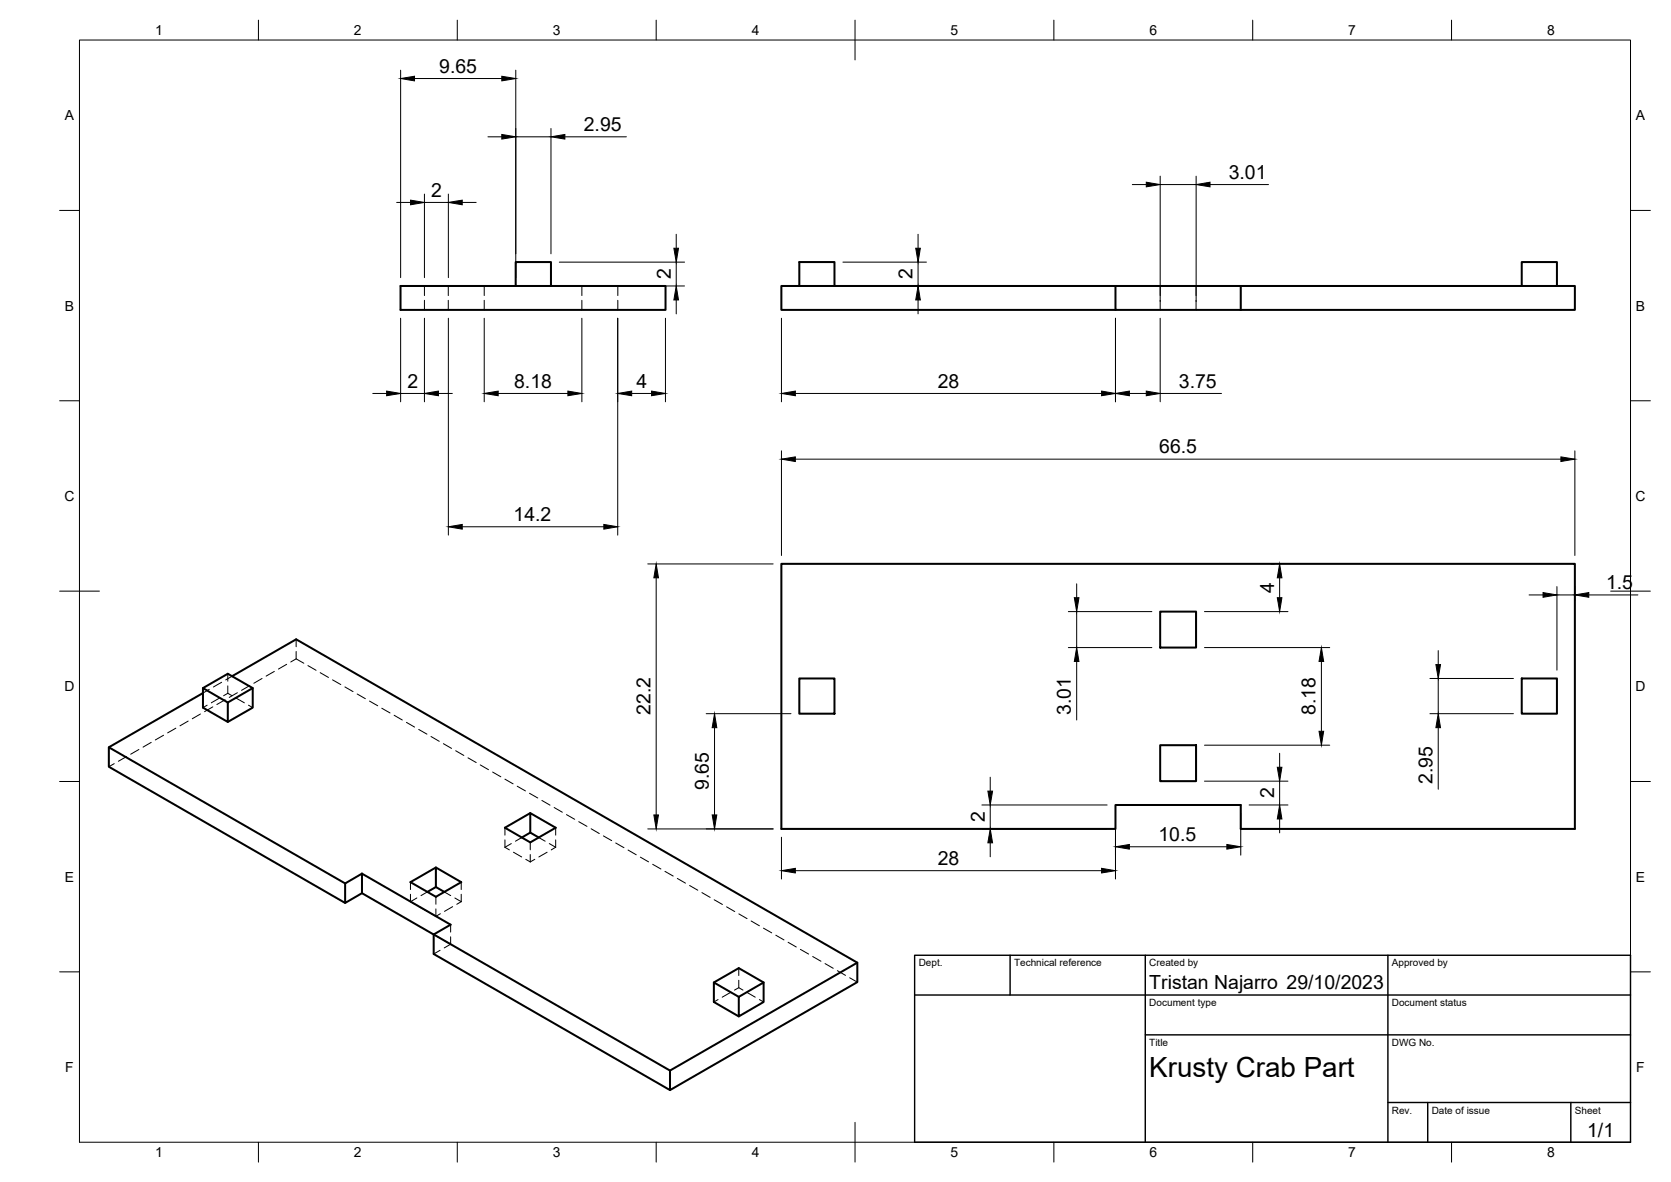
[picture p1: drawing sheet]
<svg xmlns="http://www.w3.org/2000/svg" width="420mm" height="297mm" viewBox="0 0 420 297" stroke-linecap="round" stroke-linejoin="round" font-family="sans-serif">
<!-- layer: Hidden -->
<g fill="none" stroke="#000" stroke-width=".25">
<path d="M106.7 71.9v2.4M106.7 75.5v2.4M112.7 71.9v2.4M112.7 75.5v2.4M121.8 71.9v2.4M121.8 75.5v2.4M146.3 71.9v2.4M146.3 75.5v2.4M155.3 71.9v2.4M155.3 75.5v2.4M291.7 71.9v2.4M291.7 75.5v2.4"/>
<path d="M300.7 71.9v2.4M300.7 75.5v2.4M50.4 179.4l-2.1 1.2M52.1 177.2l-1.1 .6M52.6 173.2l-1.6 1M53.5 177.6l-2.1 1.2M55.2 175.4l-2.1 1.2M55.7 171.5l-2 1.1M56.6 175.9l-2.1 1.1M57.3 174.2l-1.1 .6M57.3 169.3v1.9M57.3 172.4v1.8"/>
<path d="M57.3 174.2l1.1 .6M58.4 169.9l-1.7 1M59.4 175.4l2 1.2M59.7 174.1l-2.1 1.2M62.5 177.2l1 .6M62.8 172.3l-2.1 1.2M65.9 170.5l-2.1 1.2M69 168.7l-2.1 1.2M72.1 166.9l-2.1 1.2M74.5 165.6l-1.4 .8M74.5 160.7v1.8M74.5 163.7v1.9"/>
<path d="M74.5 165.6l1.9 1.1M77.4 167.3l2.1 1.2M80.5 169l2.1 1.3M83.6 170.8l2.1 1.2M86.7 172.6l2.1 1.2M89.8 174.4l2.1 1.2M92.9 176.2l2.1 1.2M96 178l2.1 1.2M99.1 179.8l2.1 1.1M28.7 191.9l-1.3 .8M31.8 190.1l-2 1.2M34.9 188.3l-2 1.2"/>
<path d="M38 186.6l-2 1.2M41.1 184.8l-2 1.2M44.2 183l-2.1 1.2M47.3 181.2l-2 1.2M102.2 181.5l2 1.2M105.3 183.3l2.1 1.2M108.4 185.1l2 1.2M111.5 186.9l2 1.2M114.6 188.7l2 1.2M117.7 190.4l2 1.2M120.8 192.2l2 1.2M123.9 194l2 1.2"/>
<path d="M127 195.8l2 1.2M130 197.6l2.1 1.2M133.1 199.4l2.1 1.1M127 208v1.9M127 211.1v1.8M127 212.9l1.1 .7M128.6 212l-1.6 .9M129.1 214.2l2.1 1.2M131.2 210.5l-1.6 .9M132.2 215.9l1.1 .7M133.3 211.7v1.9M133.3 214.7v1.9"/>
<path d="M134.5 215.9l-1.2 .7M135.5 210.5l1.6 .9M136.2 201.2l2.1 1.1M137.6 214.2l-2.1 1.2M138.1 212l1.6 .9M139.3 202.9l2.1 1.2M139.7 208v1.9M139.7 211.1v1.8M139.7 212.9l-1.1 .7M142.4 204.7l2.1 1.2M145.5 206.5l2.1 1.2M148.6 208.3l2.1 1.2"/>
<path d="M151.7 210.1l2.1 1.2M154.8 211.8l2.1 1.2M157.9 213.6l2.1 1.2M161 215.4l2.1 1.2M164.1 217.2l2.1 1.2M167.2 219l2.1 1.2M103.2 226.6l1.1 .7M103.2 221.7v1.8M103.2 224.7v1.9M104.8 225.7l-1.6 .9M105.4 227.8l2 1.2M107.5 224.1l-1.6 1"/>
<path d="M108.5 229.6l1.1 .7M109.1 234.9l1.6 .9M109.6 225.4v1.8M109.6 228.4v1.9M110.7 238.8l-1.6 .9M110.7 229.6l-1.1 .7M111.7 236.4l1.6 .9M111.7 224.1l1.6 1M113.3 232.4v1.8M113.3 235.4v1.9M113.3 237.3l-1.6 .9M113.8 227.8l-2 1.2"/>
<path d="M114.4 225.7l1.6 .9M116 221.7v1.8M116 224.7v1.9M116 226.6l-1.1 .7M170.3 220.8l2.1 1.1M173.4 222.5l2.1 1.2M176.5 224.3l2.1 1.2M179.6 226.1l2.1 1.2M182.7 227.9l2 1.2M185.8 229.7l2 1.2M188.9 231.4l2 1.2M192 233.2l2 1.2"/>
<path d="M195.1 235l2 1.2M198.2 236.8l2 1.2M201.3 238.6l2 1.2M180.6 251.2l-1.1 .6M183.7 249.4l-2.1 1.2M185.8 248.2l-1.1 .6M185.8 243.3v1.9M185.8 246.3v1.9M185.8 248.2l1 .6M187.9 249.4l2 1.2M190.9 251.2l1.1 .6M204.3 240.4l2.1 1.2"/>
<path d="M207.5 242.2l2 1.1M210.5 243.9l2.1 1.2M213.6 245.7l2 1.1"/>
</g>
<!-- layer: Visible -->
<g fill="none" stroke="#000" stroke-width=".51">
<path d="M100.7 71.9h66.6v6h-66.6zM129.7 71.9v-6h8.8v6M201 71.9v-6h8.8v6M280.5 71.9h-84v6h84M312 71.9h-31.5v6h31.5M312 71.9h84v6h-84M312 71.9v6M382.6 71.9v-6h8.9v6M196.5 141.7h199.5v66.6h-84v-6h-31.5v6h-84zM291.7 153.7h9v9h-9zM51 172.9l6.3 3.6M51 174.2l-23.6 13.6"/>
<path d="M58.4 169.9l16.1-9.2 141.1 81.2v4.9l-47.1 27.1M63.5 172.9l-6.2 3.6v4.9l-6.3-3.6v-4.9l6.3-3.6 6.2 3.6v4.9l-6.2 3.6M201 170.5h8.8v8.9h-8.8zM382.6 170.5h8.9v8.9h-8.9zM291.7 187.3h9v9h-9zM91 219.5l22.3 12.9-4.2 2.4v4.9l59.4 34.2v-4.9l-77.5-44.5M109.6 218l-6.4 3.7 6.4 3.7 6.4-3.7-6.4-3.7v4.9M133.3 204.3l-6.3 3.7 6.3 3.7 6.4-3.7-6.4-3.7v4.9M133.3 209.2l-2.1 1.3M133.3 209.2l2.2 1.3M86.8 222l4.2-2.5v5l-4.2 2.4zM86.8 222l-59.4-34.2v4.9l59.4 34.2"/>
<path d="M109.6 222.9l-2.1 1.2M109.6 222.9l2.1 1.2M179.5 246.9l6.3-3.6 6.2 3.6M185.8 250.5l6.2-3.6v4.9l-6.2 3.6zM185.8 250.5l-6.3-3.6v4.9l6.3 3.6M215.6 241.9l-47.1 27.1"/>
</g>
<!-- layer: BORDER -->
<g fill="none" stroke="#000" stroke-width=".25">
<path d="M20 10.1h390v276.9h-390zM65 5.1v5M115 5.1v5M165 5.1v5M215 5.1v10M265 5.1v5M315 5.1v5M365 5.1v5M15 52.9h5M410 52.9h5M15 100.7h5M410 100.7h5"/>
<path d="M15 148.6h10M405 148.6h10M15 196.4h5M410 196.4h5M15 244.2h5M410 244.2h5M65 287v5M115 287v5M165 287v5M215 282.1v9.9M265 287v5M315 287v5"/>
<path d="M365 287v5"/>
</g>
<!-- layer: TITLEBLOCK -->
<path d="M230 240.1h180v46.9h-180zM230 250h180M254 240.1v9.9M288 240.1v46.9M349 240.1v46.9M288 260.1h122M349 277.1h61M359 277.1v9.9M395 277.1v9.9" fill="none" stroke="#000" stroke-width=".36"/>
<!-- layer: FD_Dimensions -->
<g fill="none" stroke="#000" stroke-width=".25">
<path d="M100.7 17.6v52.2M104.2 19.7h22M129.7 17.6v52.2M122.7 34.4h3.5M129.7 34.4h8.8M138.5 32.3v31.5M142 34.4h15.5M99.7 50.9h3.5M106.7 48.8v21M106.7 50.9h6M112.7 48.8v21M116.2 50.9h3.5"/>
<path d="M170 58.9v3.5M230.8 58.9v3.5M284.7 46.4h3.5M291.7 44.3v31.5M291.7 46.4h9.1M300.8 44.3v31.5M304.2 46.4h14.8M100.7 80v21M106.7 80v21M112.7 80v54.5M121.8 80v21M140.6 65.9h31.5"/>
<path d="M140.6 71.9h31.5M146.3 80v21M155.3 80v54.5M167.3 80v21M170 65.9v6M170 75.4v3.5M196.5 80v21M211.9 65.9h21M211.9 71.9h21M230.8 65.9v6M230.8 75.4v3.5M280.5 80v21"/>
<path d="M291.7 80v21M93.7 98.9h3.5M100.7 98.9h6M110.2 98.9h3.5M125.3 98.9h17.5M158.8 98.9h5M200 98.9h77M284 98.9h4.2M291.7 98.9h15.4M196.5 113.3v26.3M200 115.4h192.5M396 113.3v26.3"/>
<path d="M116.2 132.4h35.6M162.9 141.7h31.5M165 145.2v59.6M268.6 153.7h21M270.7 146.7v3.5M270.7 153.7v9M302.9 153.7h20.9M319.6 141.7h.8M321.8 145.2v5M384.5 149.5h3.5M391.5 147.4v21M391.5 149.5h4.5"/>
<path d="M396 147.4v3.4M399.5 149.5h12.3M177.6 179.4h21.3M268.6 162.7h21M270.7 166.2v14.7M302.9 162.7h31.4M332.3 166.2v17.6M359.5 170.5h21M359.5 179.4h21M361.6 163.5v3.5M361.6 170.5v8.9M179.7 182.9v21.9"/>
<path d="M249 195.3v3.5M302.9 187.3h31.4M302.9 196.3h20.9M321.8 189.3v3.5M321.8 196.3v6M361.6 182.9v15.4M162.9 208.3h31.5M196.5 210.4v10.5M200 218.8h77M246.9 208.3h31.5M246.9 202.3h31.5M249 202.3v6"/>
<path d="M249 211.8v3.5M280.5 204.4v16.5M284 212.8h24.5M312 204.4v10.5M314.1 202.3h9.7M321.8 205.8v3.5"/>
</g>
<g fill="#000" stroke="#000" stroke-width=".25">
<path d="M100.7 19.7l3.5-.5v1.1zM126.2 19.2l3.5 .5-3.5 .6zM126.2 33.8l3.5 .6-3.5 .6zM138.5 34.4l3.5-.6v1.2zM103.2 50.3l3.5 .6-3.5 .6zM112.7 50.9l3.5-.6v1.2zM288.2 45.8l3.5 .6-3.5 .6zM300.8 46.4l3.4-.6v1.2zM169.4 62.4h1.2l-.6 3.5zM170 71.9l.6 3.5h-1.2zM230.3 62.4h1.1l-.6 3.5zM230.8 71.9l.6 3.5h-1.1z"/>
<path d="M97.2 98.3l3.5 .6-3.5 .5zM106.7 98.9l3.5-.6v1.1zM121.8 98.9l3.5-.6v1.1zM142.8 98.3l3.5 .6-3.5 .5zM155.3 98.9l3.5-.6v1.1zM163.8 98.3l3.5 .6-3.5 .5zM196.5 98.9l3.5-.6v1.1zM277 98.3l3.5 .6-3.5 .5zM280.5 98.9l3.5-.6v1.1zM288.2 98.3l3.5 .6-3.5 .5zM196.5 115.4l3.5-.6v1.2zM392.5 114.8l3.5 .6-3.5 .6z"/>
<path d="M112.7 132.4l3.5-.6v1.2zM151.8 131.8l3.5 .6-3.5 .6zM165 141.7l.6 3.5h-1.2zM270.1 150.2h1.2l-.6 3.5zM321.2 150.2h1.1l-.5 3.5zM321.8 141.7l.5 3.5h-1.1zM388 148.9l3.5 .6-3.5 .6zM396 149.5l3.5-.6v1.2zM270.7 162.7l.6 3.5h-1.2zM332.3 162.7l.5 3.5h-1.1zM361 167h1.2l-.6 3.5zM179.7 179.4l.5 3.5h-1.1z"/>
<path d="M248.4 198.8h1.2l-.6 3.5zM321.2 192.8h1.1l-.5 3.5zM331.7 183.8h1.1l-.5 3.5zM361.6 179.4l.6 3.5h-1.2zM164.4 204.8h1.2l-.6 3.5zM179.1 204.8h1.1l-.5 3.5zM196.5 218.8l3.5-.6v1.2zM249 208.3l.6 3.5h-1.2zM277 218.2l3.5 .6-3.5 .6zM280.5 212.8l3.5-.6v1.2zM308.5 212.2l3.5 .6-3.5 .6zM321.8 202.3l.5 3.5h-1.1z"/>
</g>
<text font-size="7" x="289" y="270.6">Krusty Crab Part</text>
<g font-size="4.9">
<text x="110.4" y="18.3">9.65</text>
<text x="146.8" y="32.9">2.95</text>
<text x="308.9" y="44.9">3.01</text>
<text x="108.4" y="49.5">2</text>
<text x="168.6" y="70.2" transform="rotate(-90 168.6 70.2)">2</text>
<text x="229.4" y="70.2" transform="rotate(-90 229.4 70.2)">2</text>
<text x="102.4" y="97.5">2</text>
<text x="129.3" y="97.4">8.18</text>
<text x="160.1" y="97.5">4</text>
<text x="235.8" y="97.4">28</text>
<text x="296.4" y="97.4">3.75</text>
<text x="291.5" y="113.9">66.5</text>
<text x="129.1" y="131">14.2</text>
<text x="320.3" y="149" transform="rotate(-90 320.3 149)">4</text>
<text x="403.8" y="148">1.5</text>
<text x="163.6" y="179.7" transform="rotate(-90 163.6 179.7)">22.2</text>
<text x="269.3" y="179.8" transform="rotate(-90 269.3 179.8)">3.01</text>
<text x="330.8" y="179.8" transform="rotate(-90 330.8 179.8)">8.18</text>
<text x="360.2" y="197.1" transform="rotate(-90 360.2 197.1)">2.95</text>
<text x="178.2" y="198.6" transform="rotate(-90 178.2 198.6)">9.65</text>
<text x="320.3" y="200.6" transform="rotate(-90 320.3 200.6)">2</text>
<text x="247.6" y="206.6" transform="rotate(-90 247.6 206.6)">2</text>
<text x="291.3" y="211.3">10.5</text>
<text x="235.8" y="217.3">28</text>
<text x="289" y="248.5">Tristan Najarro 29/10/2023</text>
<text x="399.1" y="285.7">1/1</text>
</g>
<g font-size="3.5">
<text x="39" y="8.8">1</text>
<text x="89" y="8.8">2</text>
<text x="139" y="8.8">3</text>
<text x="189" y="8.8">4</text>
<text x="239" y="8.8">5</text>
<text x="289" y="8.8">6</text>
<text x="339" y="8.8">7</text>
<text x="389" y="8.8">8</text>
<text x="16.3" y="30.2">A</text>
<text x="411.3" y="30.2">A</text>
<text x="16.3" y="78">B</text>
<text x="411.3" y="78">B</text>
<text x="16.2" y="125.9">C</text>
<text x="411.2" y="125.9">C</text>
<text x="16.2" y="173.7">D</text>
<text x="411.2" y="173.7">D</text>
<text x="16.3" y="221.6">E</text>
<text x="411.3" y="221.6">E</text>
<text x="16.4" y="269.4">F</text>
<text x="411.4" y="269.4">F</text>
<text x="39" y="290.8">1</text>
<text x="89" y="290.8">2</text>
<text x="139" y="290.8">3</text>
<text x="189" y="290.8">4</text>
<text x="239" y="290.8">5</text>
<text x="289" y="290.8">6</text>
<text x="339" y="290.8">7</text>
<text x="389" y="290.8">8</text>
</g>
<g font-size="2.5">
<text x="231" y="242.9">Dept.</text>
<text x="255" y="242.9">Technical reference</text>
<text x="289" y="242.9">Created by</text>
<text x="350" y="242.9">Approved by</text>
<text x="289" y="252.8">Document type</text>
<text x="350" y="252.8">Document status</text>
<text x="289" y="262.9">Title</text>
<text x="350" y="262.9">DWG No.</text>
<text x="350" y="279.9">Rev.</text>
<text x="360" y="279.9">Date of issue</text>
<text x="396" y="279.9">Sheet</text>
</g>
</svg>
